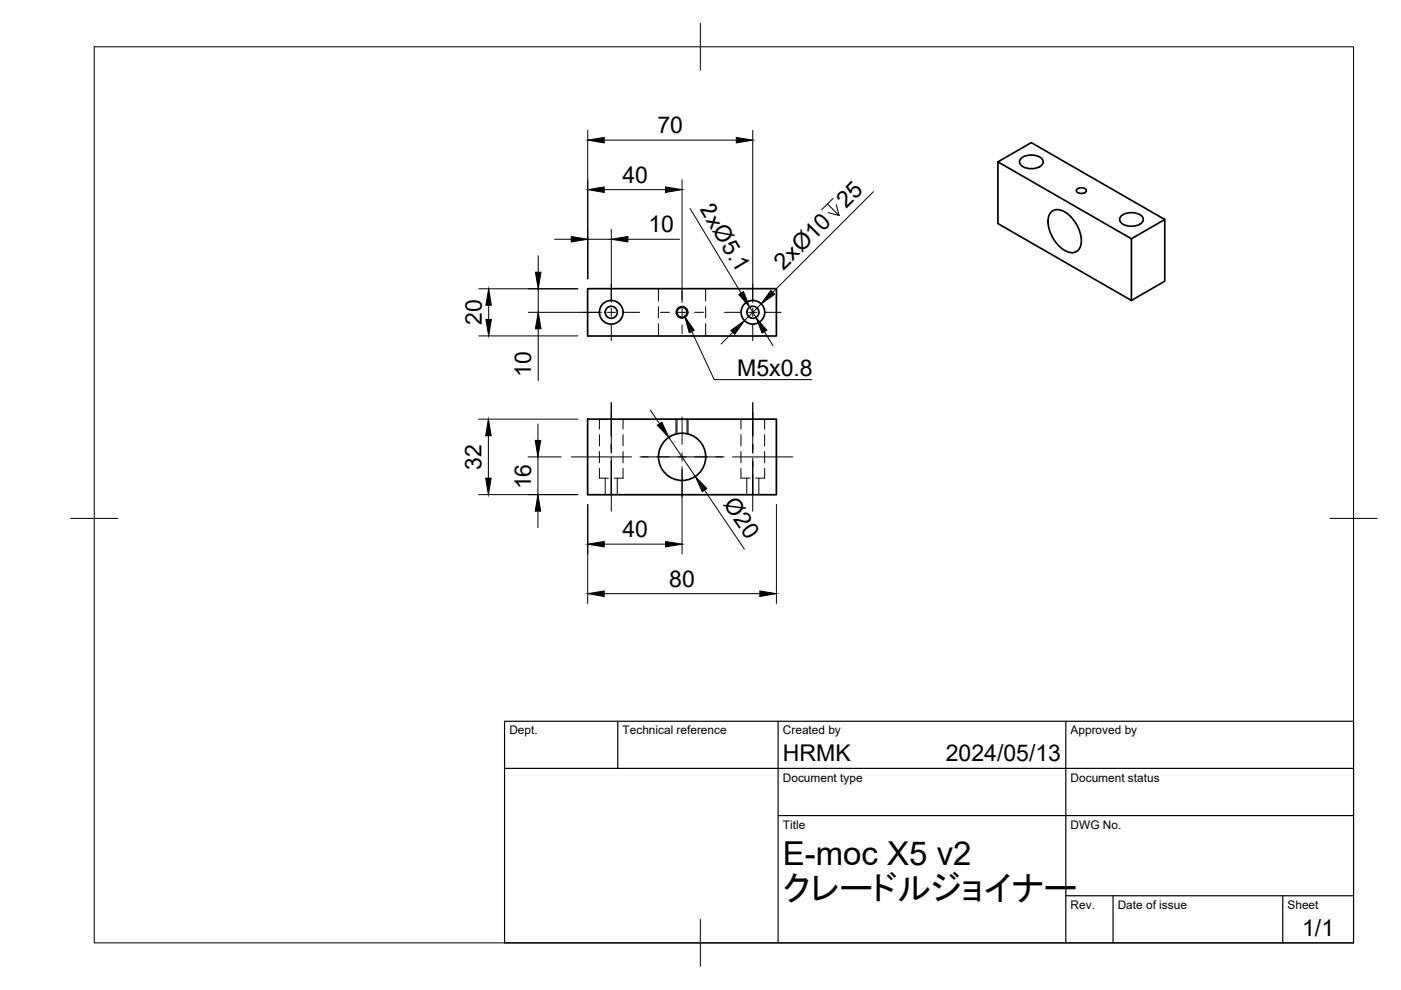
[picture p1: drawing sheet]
<svg xmlns="http://www.w3.org/2000/svg" width="297mm" height="210mm" viewBox="0 0 297 210" stroke-linecap="round" stroke-linejoin="round" font-family="sans-serif">
<!-- layer: Hidden -->
<g fill="none" stroke="#000" stroke-width=".21">
<path d="M139.6 61.2v2.6M139.6 65v2.4M139.6 68.6v2.6M149.6 61.2v2.6M149.6 65v2.4M149.6 68.6v2.6M127.1 99.3v2.1h1.9M127.1 88.9v2.1M127.1 92.2v2.3M127.1 95.7v2.4M132.1 99.3v2.1h-1.9M132.1 88.9v2.1"/>
<path d="M132.1 92.2v2.3M132.1 95.7v2.4M143.5 88.9v3.1M145.7 88.9v3.1M157.1 99.3v2.1h1.9M157.1 88.9v2.1M157.1 92.2v2.3M157.1 95.7v2.4M162.1 99.3v2.1h-1.9M162.1 88.9v2.1M162.1 92.2v2.3M162.1 95.7v2.4"/>
<path d="M128.3 101.4v3.5M130.9 101.4v3.5M158.3 101.4v3.5M160.9 101.4v3.5"/>
</g>
<!-- layer: Visible -->
<g fill="none" stroke="#000" stroke-width=".36">
<path d="M211.6 34.3v13.1l28.3 16.3v-13.1l-28.3-16.3 7.1-4.1 28.3 16.3v13.1l-7.1 4.1M216.5 33.6a3.4 3.4 0 0 1 4.6 .3 1.26 1.26 0 0 1-1.2 1.7 3.3 3.3 0 0 1-3.7-.9v-.8zM222.8 45a2.54 2.54 0 0 1 3.6 .3 7.6 7.6 0 0 1 2.8 6.5 2.07 2.07 0 0 1-1.3 1.7 2.07 2.07 0 0 1-2.2-.4 7.5 7.5 0 0 1-3.4-6.9zM228.3 40.2a1.35 1.35 0 0 1 2 .2 1.25 1.25 0 0 1-2.1 0zM237.7 45.8a3.4 3.4 0 0 1 4.6 .4 1.26 1.26 0 0 1-1.2 1.6 3.3 3.3 0 0 1-3.6-.9v-.7zM247 46.5l-7.1 4.1M124.6 61.2h40v10h-40zM124.6 88.9h40v16h-40z"/>
<circle cx="129.6" cy="66.2" r="2.51"/>
<circle cx="129.6" cy="66.2" r="1.28"/>
<circle cx="144.6" cy="66.2" r="1.07"/>
<circle cx="159.6" cy="66.2" r="2.51"/>
<circle cx="159.6" cy="66.2" r="1.28"/>
<circle cx="144.6" cy="96.9" r="5"/>
</g>
<!-- layer: Hidden Narrow -->
<path d="M143.3 88.9v3.1M145.9 88.9v3.1" fill="none" stroke="#000" stroke-width=".21"/>
<!-- layer: Visible Narrow -->
<circle cx="144.6" cy="66.2" r="1.28" fill="none" stroke="#000" stroke-width=".21"/>
<!-- layer: BORDER -->
<path d="M20 9.9h267v190h-267zM148.5 4.9v10M15 109.9h10M282 109.9h10M148.5 194.9v10" fill="none" stroke="#000" stroke-width=".21"/>
<!-- layer: TITLEBLOCK -->
<path d="M107 152.9h180v47h-180zM131 152.9v10M165 152.9v47M226 152.9v47M107 162.9h180M165 172.9h122M226 189.9h61M236 189.9v10M272 189.9v10" fill="none" stroke="#000" stroke-width=".25"/>
<!-- layer: FD_Dimensions -->
<g fill="none" stroke="#000" stroke-width=".21">
<path d="M124.6 27.6v31.5M128.1 29.7h28M144.6 38.1v26M159.6 27.6v36.5M114.1 54.2v3.5M117.6 50.7h3.5M124.6 50.7h5M128.1 40.2h13M129.6 48.6v15.5M133.1 50.7h11M146.3 44.2l10.8 17.9M175.5 43.3l2.4 2.4-2.3-.6"/>
<path d="M176.7 42l-2.5 2.5M177.3 43.4l.6 2.3M185.2 40.6l-21.3 21.4M101.5 61.2h21M101.5 71.2h21M103.6 64.7v3M112 66.2h15.5M114.1 61.2v5M114.1 69.7v11M155.4 70.5l-2.5 2.4M158.9 65.1l1.4 2.2M161.4 64.4l-3.6 3.6"/>
<path d="M162.1 70.3l1.8 3M101.5 88.9h21M103.5 92.4v9M112 96.9h7M114 89.9v3.5M114 96.9v8M137.9 86.9l1.9 2.9M141.8 92.7l5.6 8.3M144.6 99v18.5M101.5 104.9h21M114 108.4v3.5M124.6 107v21"/>
<path d="M128.1 115.4h13M149.4 103.9l8.4 12.5M164.6 107v21M128.1 125.9h33"/>
</g>
<g fill="#000" stroke="#000" stroke-width=".21">
<path d="M124.6 40.2l3.5-.6v1.2zM124.6 29.7l3.5-.6v1.2zM141.1 39.6l3.5 .6-3.5 .6zM156.1 29.1l3.5 .6-3.5 .6zM113.5 57.7h1.2l-.6 3.5zM121.1 50.1l3.5 .6-3.5 .6zM129.6 50.7l3.5-.6v1.2zM103.6 61.2l.6 3.5h-1.2zM103 67.7h1.2l-.6 3.5zM114.1 66.2l.6 3.5h-1.2zM155 70.1l2.8-2.1-2 2.9zM156.6 62.4l1-.6 1.3 3.3z"/>
<path d="M160.3 67.3l2.3 2.7-1 .6zM163.4 61.6l.9 .8-2.9 2zM103.5 88.9l.6 3.5h-1.1zM113.5 93.4h1.1l-.6 3.5zM139.4 90.2l.9-.7 1.5 3.2zM103 101.4h1.1l-.6 3.5zM114 104.9l.6 3.5h-1.1zM124.6 115.4l3.5-.6v1.2zM141.1 114.8l3.5 .6-3.5 .6zM147.4 101l2.5 2.6-1 .6zM124.6 125.9l3.5-.6v1.2zM161.1 125.3l3.5 .6-3.5 .6z"/>
</g>
<!-- layer: Smart Centers -->
<g fill="none" stroke="#000" stroke-width=".21">
<path d="M123.6 66.2h3.3M128.7 66.2h1.8M129.6 60.2v3.3M129.6 65.3v1.8M129.6 68.9v3.3M132.3 66.2h3.3M140 66.2h1.9M143.7 66.2h1.8M144.6 61.7v1.8M144.6 65.3v1.8M144.6 68.9v1.9M147.3 66.2h1.9"/>
<path d="M153.6 66.2h3.3M158.7 66.2h1.8M159.6 60.2v3.3M159.6 65.3v1.8M159.6 68.9v3.3M162.3 66.2h3.3M121.1 96.9h12.8M129.6 85.4v10.6M129.6 97v11.4M135.7 96.9h17.8M144.6 88.4v5.8M144.6 96v1.8"/>
<path d="M144.6 99.6v5.8M155.3 96.9h12.8M159.6 85.4v10.6M159.6 97.1v11.3"/>
</g>
<!-- layer: Hole Notes -->
<path d="M145.2 67.1l2 2.9-1.1 .5z" fill="#000" stroke="#000" stroke-width=".21"/>
<path d="M146.7 70.3l4.7 10.2h20.7" fill="none" stroke="#000" stroke-width=".21"/>
<text font-size="7.3" x="166" y="190.9">クレードルジョイナー</text>
<text font-size="7" x="166" y="183.4">E-moc X5 v2</text>
<text font-size="5.1" x="148.2" y="44.4" transform="rotate(59 148.2 44.4)">2ｘØ5.1</text>
<g font-size="4.9">
<text x="139.4" y="28.3">70</text>
<text x="132" y="38.8">40</text>
<text x="179.4" y="44.3" transform="rotate(-45 179.4 44.3)">25</text>
<text x="137.5" y="49.3">10</text>
<text x="166.1" y="57.5" transform="rotate(-45 166.1 57.5)">2ｘØ10</text>
<text x="102.2" y="68.9" transform="rotate(-90 102.2 68.9)">20</text>
<text x="112.6" y="79.8" transform="rotate(-90 112.6 79.8)">10</text>
<text x="156.3" y="79.8">M5x0.8</text>
<text x="102.1" y="99.6" transform="rotate(-90 102.1 99.6)">32</text>
<text x="112.6" y="103.8" transform="rotate(-90 112.6 103.8)">16</text>
<text x="153.3" y="106.9" transform="rotate(56 153.3 106.9)">Ø20</text>
<text x="132" y="113.9">40</text>
<text x="141.9" y="124.4">80</text>
<text x="166" y="161.4">HRMK</text>
<text x="200.5" y="161.4">2024/05/13</text>
<text x="276.1" y="198.6">1/1</text>
</g>
<g font-size="2.5">
<text x="108" y="155.7">Dept.</text>
<text x="132" y="155.7">Technical reference</text>
<text x="166" y="155.7">Created by</text>
<text x="227" y="155.7">Approved by</text>
<text x="166" y="165.7">Document type</text>
<text x="227" y="165.7">Document status</text>
<text x="166" y="175.7">Title</text>
<text x="227" y="175.7">DWG No.</text>
<text x="227" y="192.7">Rev.</text>
<text x="237" y="192.7">Date of issue</text>
<text x="273" y="192.7">Sheet</text>
</g>
</svg>
